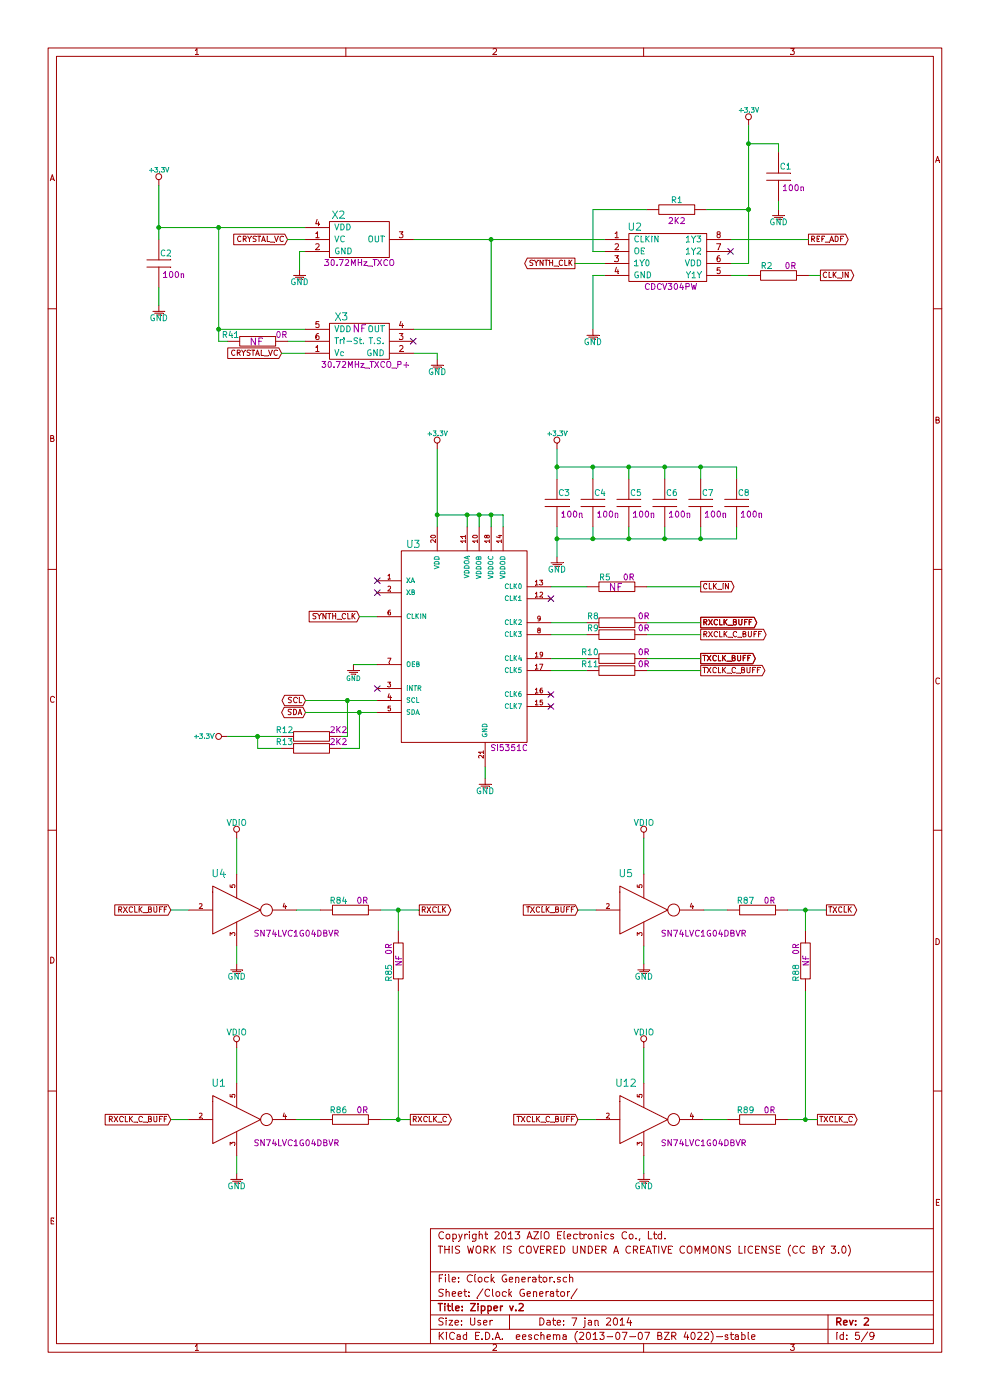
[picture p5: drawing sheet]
EESchema Schematic File Version 2
LIBS:Zipper-cache
LIBS:Zipper-cache
EELAYER 27 0
EELAYER END
$Descr User 8263 11692
encoding utf-8
Sheet 5 9
Title "Zipper v.2"
Date "7 jan 2014"
Rev "2"
Comp ""
Comment1 "THIS WORK IS COVERED UNDER A CREATIVE COMMONS LICENSE (CC BY 3.0)"
Comment2 "Copyright 2013 AZIO Electronics Co., Ltd."
Comment3 ""
Comment4 ""
$EndDescr
$Comp
L C C2
U 1 1
P 1325 2200
F 0 "C2" H 1335 2280 50  0000 L CNN
F 1 "100n_C_SM0603" H 1335 2110 50  0001 L CNN
F 2 "C_SM0603" H 1325 2200 60  0001 C CNN
F 3 "" H 1325 2200 60  0001 C CNN
F 4 "CAP, CER, 0.1UF, 50V, Y5V, 0603," H 7075 4150 60  0001 C CNN "Description"
F 5 "C1608Y5V1H104Z" H 7075 4150 60  0001 C CNN "Manufacturer Part Number"
F 6 "TDK Corporation" H 1325 2200 60  0001 C CNN "Manufacturer"
F 7 "DigiKey" H 1325 2200 60  0001 C CNN "Vendor"
F 8 "445-1324-2-ND" H 1325 2200 60  0001 C CNN "Vendor Part Number"
F 9 "100n" H 1450 2100 50  0000 C CNN "Component Value"
	1    1325 2200
	1    0    0    -1  
$EndComp
$Comp
L GND #039
U 1 1
P 4950 2800
F 0 "#039" H 5000 2850 60  0001 C CNN
F 1 "GND" H 4950 2740 50  0000 C CNN
F 2 "" H 4950 2800 60  0001 C CNN
F 3 "" H 4950 2800 60  0001 C CNN
	1    4950 2800
	1    0    0    -1  
$EndComp
NoConn ~ 6100 2100
Text GLabel 5850 4900 2    45   Output ~ 0
CLK_IN
Text GLabel 3500 7600 2    45   Output ~ 0
RXCLK
Text GLabel 6900 7600 2    45   Output ~ 0
TXCLK
$Comp
L GND #040
U 1 1
P 5375 8100
F 0 "#040" H 5425 8150 60  0001 C CNN
F 1 "GND" H 5375 8040 50  0000 C CNN
F 2 "" H 5375 8100 60  0001 C CNN
F 3 "" H 5375 8100 60  0001 C CNN
	1    5375 8100
	1    0    0    -1  
$EndComp
$Comp
L GND #041
U 1 1
P 1975 8100
F 0 "#041" H 2025 8150 60  0001 C CNN
F 1 "GND" H 1975 8040 50  0000 C CNN
F 2 "" H 1975 8100 60  0001 C CNN
F 3 "" H 1975 8100 60  0001 C CNN
	1    1975 8100
	1    0    0    -1  
$EndComp
$Comp
L GND #042
U 1 1
P 1325 2600
F 0 "#042" H 1375 2650 60  0001 C CNN
F 1 "GND" H 1325 2540 50  0000 C CNN
F 2 "" H 1325 2600 60  0001 C CNN
F 3 "" H 1325 2600 60  0001 C CNN
	1    1325 2600
	1    0    0    -1  
$EndComp
$Comp
L GND #043
U 1 1
P 2500 2300
F 0 "#043" H 2550 2350 60  0001 C CNN
F 1 "GND" H 2500 2240 50  0000 C CNN
F 2 "" H 2500 2300 60  0001 C CNN
F 3 "" H 2500 2300 60  0001 C CNN
	1    2500 2300
	1    0    0    -1  
$EndComp
$Comp
L GND #044
U 1 1
P 6500 1800
F 0 "#044" H 6550 1850 60  0001 C CNN
F 1 "GND" H 6500 1740 50  0000 C CNN
F 2 "" H 6500 1800 60  0001 C CNN
F 3 "" H 6500 1800 60  0001 C CNN
	1    6500 1800
	1    0    0    -1  
$EndComp
$Comp
L GND #045
U 1 1
P 4650 4700
F 0 "#045" H 4700 4750 60  0001 C CNN
F 1 "GND" H 4650 4640 50  0000 C CNN
F 2 "" H 4650 4700 60  0001 C CNN
F 3 "" H 4650 4700 60  0001 C CNN
	1    4650 4700
	1    0    0    -1  
$EndComp
$Comp
L GND #046
U 1 1
P 4050 6550
F 0 "#046" H 4100 6600 60  0001 C CNN
F 1 "GND" H 4050 6490 50  0000 C CNN
F 2 "" H 4050 6550 60  0001 C CNN
F 3 "" H 4050 6550 60  0001 C CNN
	1    4050 6550
	1    0    0    -1  
$EndComp
NoConn ~ 3150 5750
Text GLabel 2550 5850 0    45   BiDi ~ 0
SCL
Text GLabel 2550 5950 0    45   BiDi ~ 0
SDA
NoConn ~ 4600 5800
NoConn ~ 4600 5900
NoConn ~ 4600 5000
Text GLabel 5850 5500 2    45   Output ~ 0
TXCLK_BUFF
Text GLabel 5850 5200 2    45   Output ~ 0
RXCLK_BUFF
Text GLabel 5850 5500 2    45   Output ~ 0
TXCLK_BUFF
Text GLabel 5850 5200 2    45   Output ~ 0
RXCLK_BUFF
Text GLabel 1425 7600 0    45   Input ~ 0
RXCLK_BUFF
Text GLabel 4825 7600 0    45   Input ~ 0
TXCLK_BUFF
$Comp
L GND #PWR047
U 1 1
P 2950 5600
F 0 "#PWR047" H 2950 5700 40  0001 C CNN
F 1 "GND" H 2950 5530 40  0000 C CNN
F 2 "" H 2950 5600 60  0000 C CNN
F 3 "" H 2950 5600 60  0000 C CNN
	1    2950 5600
	1    0    0    -1  
$EndComp
NoConn ~ 3150 4850
NoConn ~ 3150 4950
Text GLabel 4800 2200 0    45   Output ~ 0
SYNTH_CLK
Text GLabel 6850 2300 2    45   Output ~ 0
CLK_IN
Text GLabel 3000 5150 0    45   Input ~ 0
SYNTH_CLK
Text GLabel 6750 2000 2    45   Output ~ 0
REF_ADF
Text GLabel 2400 2000 0    45   Input ~ 0
CRYSTAL_VC
$Comp
L +3.3V #PWR048
U 1 1
P 1325 1550
F 0 "#PWR048" H 1375 1525 20  0001 C CNN
F 1 "+3.3V" H 1325 1675 39  0000 C CNN
F 2 "~" H 1325 1550 60  0000 C CNN
F 3 "~" H 1325 1550 60  0000 C CNN
	1    1325 1550
	1    0    0    -1  
$EndComp
$Comp
L +3.3V #PWR049
U 1 1
P 6250 1050
F 0 "#PWR049" H 6300 1025 20  0001 C CNN
F 1 "+3.3V" H 6250 1175 39  0000 C CNN
F 2 "~" H 6250 1050 60  0000 C CNN
F 3 "~" H 6250 1050 60  0000 C CNN
	1    6250 1050
	1    0    0    -1  
$EndComp
$Comp
L +3.3V #PWR050
U 1 1
P 3650 3750
F 0 "#PWR050" H 3700 3725 20  0001 C CNN
F 1 "+3.3V" H 3650 3875 39  0000 C CNN
F 2 "~" H 3650 3750 60  0000 C CNN
F 3 "~" H 3650 3750 60  0000 C CNN
	1    3650 3750
	1    0    0    -1  
$EndComp
$Comp
L +3.3V #PWR051
U 1 1
P 4650 3750
F 0 "#PWR051" H 4700 3725 20  0001 C CNN
F 1 "+3.3V" H 4650 3875 39  0000 C CNN
F 2 "~" H 4650 3750 60  0000 C CNN
F 3 "~" H 4650 3750 60  0000 C CNN
	1    4650 3750
	1    0    0    -1  
$EndComp
$Comp
L +3.3V #PWR052
U 1 1
P 1900 6150
F 0 "#PWR052" H 1950 6125 20  0001 C CNN
F 1 "+3.3V" V 1900 6350 39  0000 C CNN
F 2 "~" H 1900 6150 60  0000 C CNN
F 3 "~" H 1900 6150 60  0000 C CNN
	1    1900 6150
	0    -1   -1   0   
$EndComp
Text GLabel 2350 2950 0    45   Input ~ 0
CRYSTAL_VC
$Comp
L GND #053
U 1 1
P 3650 3050
F 0 "#053" H 3700 3100 60  0001 C CNN
F 1 "GND" H 3650 2990 50  0000 C CNN
F 2 "" H 3650 3050 60  0001 C CNN
F 3 "" H 3650 3050 60  0001 C CNN
	1    3650 3050
	1    0    0    -1  
$EndComp
NoConn ~ 3450 2850
Text GLabel 3425 9350 2    45   Output ~ 0
RXCLK_C
Text GLabel 6825 9350 2    45   Output ~ 0
TXCLK_C
$Comp
L GND #054
U 1 1
P 5375 9850
F 0 "#054" H 5425 9900 60  0001 C CNN
F 1 "GND" H 5375 9790 50  0000 C CNN
F 2 "" H 5375 9850 60  0001 C CNN
F 3 "" H 5375 9850 60  0001 C CNN
	1    5375 9850
	1    0    0    -1  
$EndComp
$Comp
L GND #055
U 1 1
P 1975 9850
F 0 "#055" H 2025 9900 60  0001 C CNN
F 1 "GND" H 1975 9790 50  0000 C CNN
F 2 "" H 1975 9850 60  0001 C CNN
F 3 "" H 1975 9850 60  0001 C CNN
	1    1975 9850
	1    0    0    -1  
$EndComp
Text GLabel 1425 9350 0    45   Input ~ 0
RXCLK_C_BUFF
Text GLabel 4825 9350 0    45   Input ~ 0
TXCLK_C_BUFF
Text GLabel 5850 5300 2    45   Output ~ 0
RXCLK_C_BUFF
Text GLabel 5850 5600 2    45   Output ~ 0
TXCLK_C_BUFF
Wire Wire Line
	5375 8050 5375 7900
Wire Wire Line
	1325 2400 1325 2550
Wire Wire Line
	4950 2750 4950 2300
Wire Wire Line
	1325 1900 2550 1900
Wire Wire Line
	1325 1550 1325 2000
Wire Wire Line
	4950 2300 5050 2300
Connection ~ 6250 1750
Connection ~ 4000 4300
Wire Wire Line
	4000 4300 4000 4400
Connection ~ 3650 4300
Wire Wire Line
	3650 3750 3650 4400
Wire Wire Line
	2350 6250 2150 6250
Connection ~ 2900 5850
Wire Wire Line
	2900 5850 2900 6150
Wire Wire Line
	4600 4900 4900 4900
Wire Wire Line
	4050 6500 4050 6400
Wire Wire Line
	3000 6250 3000 5950
Connection ~ 3000 5950
Wire Wire Line
	2150 6250 2150 6150
Connection ~ 2150 6150
Wire Wire Line
	1900 6150 2350 6150
Connection ~ 4650 4500
Wire Wire Line
	4650 3900 6150 3900
Connection ~ 5250 3900
Connection ~ 5850 3900
Connection ~ 5550 4500
Connection ~ 4950 4500
Wire Wire Line
	4650 4500 6150 4500
Connection ~ 5250 4500
Connection ~ 5850 4500
Connection ~ 5550 3900
Connection ~ 4950 3900
Connection ~ 4650 3900
Wire Wire Line
	4200 4300 4200 4400
Connection ~ 3900 4300
Wire Wire Line
	4100 4300 4100 4400
Connection ~ 4100 4300
Wire Wire Line
	6250 2200 6100 2200
Wire Wire Line
	5400 1750 4950 1750
Wire Wire Line
	4950 1750 4950 2100
Wire Wire Line
	4950 2100 5050 2100
Wire Wire Line
	6100 2300 6250 2300
Wire Wire Line
	2550 2100 2500 2100
Wire Wire Line
	1975 7300 1975 7000
Wire Wire Line
	5375 7300 5375 7000
Wire Wire Line
	1975 8050 1975 7900
Wire Wire Line
	3900 4400 3900 4300
Wire Wire Line
	2550 5850 3150 5850
Wire Wire Line
	2550 5950 3150 5950
Wire Wire Line
	5400 4900 5850 4900
Wire Wire Line
	5400 5500 5850 5500
Wire Wire Line
	5400 5200 5850 5200
Wire Wire Line
	4600 5500 4900 5500
Wire Wire Line
	4600 5600 4900 5600
Wire Wire Line
	4900 5300 4600 5300
Wire Wire Line
	4600 5200 4900 5200
Wire Wire Line
	5400 5600 5850 5600
Wire Wire Line
	5400 5300 5850 5300
Wire Wire Line
	1425 7600 1575 7600
Wire Wire Line
	4975 7600 4825 7600
Wire Wire Line
	3150 5550 2950 5550
Wire Wire Line
	4650 4400 4650 4650
Wire Wire Line
	4650 3750 4650 4000
Wire Wire Line
	4950 3900 4950 4000
Wire Wire Line
	5250 3900 5250 4000
Wire Wire Line
	5550 3900 5550 4000
Wire Wire Line
	5850 3900 5850 4000
Wire Wire Line
	6150 3900 6150 4000
Wire Wire Line
	6150 4500 6150 4400
Wire Wire Line
	5850 4400 5850 4500
Wire Wire Line
	5550 4400 5550 4500
Wire Wire Line
	5250 4400 5250 4500
Wire Wire Line
	4950 4400 4950 4500
Wire Wire Line
	5050 2200 4800 2200
Wire Wire Line
	3000 5150 3150 5150
Wire Wire Line
	6750 2300 6850 2300
Wire Wire Line
	6100 2000 6750 2000
Wire Wire Line
	6250 1050 6250 2200
Wire Wire Line
	6500 1200 6250 1200
Connection ~ 6250 1200
Connection ~ 1325 1900
Wire Wire Line
	2550 2000 2400 2000
Wire Wire Line
	6500 1200 6500 1275
Wire Wire Line
	6500 1675 6500 1750
Wire Wire Line
	2500 2100 2500 2250
Wire Wire Line
	3450 2950 3650 2950
Wire Wire Line
	3650 2950 3650 3000
Wire Wire Line
	3450 2750 4100 2750
Wire Wire Line
	4100 2750 4100 2000
Connection ~ 4100 2000
Wire Wire Line
	3450 2000 5050 2000
Wire Wire Line
	2550 2950 2350 2950
Wire Wire Line
	1825 2750 2550 2750
Connection ~ 1825 1900
Connection ~ 1825 2750
Wire Wire Line
	1825 1900 1825 2850
Wire Wire Line
	2400 2850 2550 2850
Wire Wire Line
	3650 4300 4200 4300
Wire Wire Line
	5375 9800 5375 9650
Wire Wire Line
	1975 9050 1975 8750
Wire Wire Line
	5375 9050 5375 8750
Wire Wire Line
	1975 9800 1975 9650
Wire Wire Line
	1425 9350 1575 9350
Wire Wire Line
	4975 9350 4825 9350
$Comp
L C C1
U 1 1
P 6500 1475
F 0 "C1" H 6510 1555 50  0000 L CNN
F 1 "100n_C_SM0603" H 6510 1385 50  0001 L CNN
F 2 "C_SM0603" H 6500 1475 60  0001 C CNN
F 3 "" H 6500 1475 60  0001 C CNN
F 4 "CAP, CER, 0.1UF, 50V, Y5V, 0603," H 12250 3425 60  0001 C CNN "Description"
F 5 "C1608Y5V1H104Z" H 12250 3425 60  0001 C CNN "Manufacturer Part Number"
F 6 "TDK Corporation" H 6500 1475 60  0001 C CNN "Manufacturer"
F 7 "DigiKey" H 6500 1475 60  0001 C CNN "Vendor"
F 8 "445-1324-2-ND" H 6500 1475 60  0001 C CNN "Vendor Part Number"
F 9 "100n" H 6625 1375 50  0000 C CNN "Component Value"
	1    6500 1475
	1    0    0    -1  
$EndComp
$Comp
L C C3
U 1 1
P 4650 4200
F 0 "C3" H 4660 4280 50  0000 L CNN
F 1 "100n_C_SM0603" H 4660 4110 50  0001 L CNN
F 2 "C_SM0603" H 4650 4200 60  0001 C CNN
F 3 "" H 4650 4200 60  0001 C CNN
F 4 "CAP, CER, 0.1UF, 50V, Y5V, 0603," H 10400 6150 60  0001 C CNN "Description"
F 5 "C1608Y5V1H104Z" H 10400 6150 60  0001 C CNN "Manufacturer Part Number"
F 6 "TDK Corporation" H 4650 4200 60  0001 C CNN "Manufacturer"
F 7 "DigiKey" H 4650 4200 60  0001 C CNN "Vendor"
F 8 "445-1324-2-ND" H 4650 4200 60  0001 C CNN "Vendor Part Number"
F 9 "100n" H 4775 4100 50  0000 C CNN "Component Value"
	1    4650 4200
	1    0    0    -1  
$EndComp
$Comp
L C C6
U 1 1
P 5550 4200
F 0 "C6" H 5560 4280 50  0000 L CNN
F 1 "100n_C_SM0603" H 5560 4110 50  0001 L CNN
F 2 "C_SM0603" H 5550 4200 60  0001 C CNN
F 3 "" H 5550 4200 60  0001 C CNN
F 4 "CAP, CER, 0.1UF, 50V, Y5V, 0603," H 11300 6150 60  0001 C CNN "Description"
F 5 "C1608Y5V1H104Z" H 11300 6150 60  0001 C CNN "Manufacturer Part Number"
F 6 "TDK Corporation" H 5550 4200 60  0001 C CNN "Manufacturer"
F 7 "DigiKey" H 5550 4200 60  0001 C CNN "Vendor"
F 8 "445-1324-2-ND" H 5550 4200 60  0001 C CNN "Vendor Part Number"
F 9 "100n" H 5675 4100 50  0000 C CNN "Component Value"
	1    5550 4200
	1    0    0    -1  
$EndComp
$Comp
L C C7
U 1 1
P 5850 4200
F 0 "C7" H 5860 4280 50  0000 L CNN
F 1 "100n_C_SM0603" H 5860 4110 50  0001 L CNN
F 2 "C_SM0603" H 5850 4200 60  0001 C CNN
F 3 "" H 5850 4200 60  0001 C CNN
F 4 "CAP, CER, 0.1UF, 50V, Y5V, 0603," H 11600 6150 60  0001 C CNN "Description"
F 5 "C1608Y5V1H104Z" H 11600 6150 60  0001 C CNN "Manufacturer Part Number"
F 6 "TDK Corporation" H 5850 4200 60  0001 C CNN "Manufacturer"
F 7 "DigiKey" H 5850 4200 60  0001 C CNN "Vendor"
F 8 "445-1324-2-ND" H 5850 4200 60  0001 C CNN "Vendor Part Number"
F 9 "100n" H 5975 4100 50  0000 C CNN "Component Value"
	1    5850 4200
	1    0    0    -1  
$EndComp
$Comp
L C C8
U 1 1
P 6150 4200
F 0 "C8" H 6160 4280 50  0000 L CNN
F 1 "100n_C_SM0603" H 6160 4110 50  0001 L CNN
F 2 "C_SM0603" H 6150 4200 60  0001 C CNN
F 3 "" H 6150 4200 60  0001 C CNN
F 4 "CAP, CER, 0.1UF, 50V, Y5V, 0603," H 11900 6150 60  0001 C CNN "Description"
F 5 "C1608Y5V1H104Z" H 11900 6150 60  0001 C CNN "Manufacturer Part Number"
F 6 "TDK Corporation" H 6150 4200 60  0001 C CNN "Manufacturer"
F 7 "DigiKey" H 6150 4200 60  0001 C CNN "Vendor"
F 8 "445-1324-2-ND" H 6150 4200 60  0001 C CNN "Vendor Part Number"
F 9 "100n" H 6275 4100 50  0000 C CNN "Component Value"
	1    6150 4200
	1    0    0    -1  
$EndComp
$Comp
L C C4
U 1 1
P 4950 4200
F 0 "C4" H 4960 4280 50  0000 L CNN
F 1 "100n_C_SM0603" H 4960 4110 50  0001 L CNN
F 2 "C_SM0603" H 4950 4200 60  0001 C CNN
F 3 "" H 4950 4200 60  0001 C CNN
F 4 "CAP, CER, 0.1UF, 50V, Y5V, 0603," H 10700 6150 60  0001 C CNN "Description"
F 5 "C1608Y5V1H104Z" H 10700 6150 60  0001 C CNN "Manufacturer Part Number"
F 6 "TDK Corporation" H 4950 4200 60  0001 C CNN "Manufacturer"
F 7 "DigiKey" H 4950 4200 60  0001 C CNN "Vendor"
F 8 "445-1324-2-ND" H 4950 4200 60  0001 C CNN "Vendor Part Number"
F 9 "100n" H 5075 4100 50  0000 C CNN "Component Value"
	1    4950 4200
	1    0    0    -1  
$EndComp
$Comp
L C C5
U 1 1
P 5250 4200
F 0 "C5" H 5260 4280 50  0000 L CNN
F 1 "100n_C_SM0603" H 5260 4110 50  0001 L CNN
F 2 "C_SM0603" H 5250 4200 60  0001 C CNN
F 3 "" H 5250 4200 60  0001 C CNN
F 4 "CAP, CER, 0.1UF, 50V, Y5V, 0603," H 11000 6150 60  0001 C CNN "Description"
F 5 "C1608Y5V1H104Z" H 11000 6150 60  0001 C CNN "Manufacturer Part Number"
F 6 "TDK Corporation" H 5250 4200 60  0001 C CNN "Manufacturer"
F 7 "DigiKey" H 5250 4200 60  0001 C CNN "Vendor"
F 8 "445-1324-2-ND" H 5250 4200 60  0001 C CNN "Vendor Part Number"
F 9 "100n" H 5375 4100 50  0000 C CNN "Component Value"
	1    5250 4200
	1    0    0    -1  
$EndComp
$Comp
L SI5351C U3
U 1 1
P 3900 5350
F 0 "U3" H 3450 6150 60  0000 C CNN
F 1 "SI5351C" H 4250 4350 60  0001 C CNN
F 2 "QFN20" H 3900 5350 60  0001 C CNN
F 3 "" H 3900 5350 60  0000 C CNN
F 4 "IC, CLK GENERATOR, 160MHZ, 20QFN," H 4450 6250 60  0001 C CNN "Description"
F 5 "SI5351C-B-GM" H 4550 6350 60  0001 C CNN "Manufacturer Part Number"
F 6 "Silicon Laboratories Inc" H 4650 6450 60  0001 C CNN "Manufacturer"
F 7 "Digi-Key" H 4750 6550 60  0001 C CNN "Vendor"
F 8 "336-2402-5-ND" H 4850 6650 60  0001 C CNN "Vendor Part Number"
F 9 "SI5351C" H 4250 4450 50  0000 C CNN "Component Value"
	1    3900 5350
	1    0    0    -1  
$EndComp
$Comp
L RACON_TXCO X2
U 1 1
P 3000 2000
F 0 "X2" H 2825 2200 60  0000 C CNN
F 1 "RACON_TXCO" H 3700 2950 60  0001 C CNN
F 2 "SMD_TXCO" H 3000 2000 60  0001 C CNN
F 3 "" H 3000 2000 60  0000 C CNN
F 4 "30.72 MHz, TCVCXO, for Femtocells," H 3250 2300 60  0001 C CNN "Description"
F 5 "E5280LF" H 3350 2400 60  0001 C CNN "Manufacturer Part Number"
F 6 "Rakon" H 3450 2500 60  0001 C CNN "Manufacturer"
F 7 "Rakon" H 3550 2600 60  0001 C CNN "Vendor"
F 8 "E5280LF" H 3650 2700 60  0001 C CNN "Vendor Part Number"
F 9 "30.72MHz_TXCO" H 3000 1800 50  0000 C CNN "Component Value"
	1    3000 2000
	1    0    0    -1  
$EndComp
$Comp
L RACON_TXCO_PLUTO+ X3
U 1 1
P 3000 2850
F 0 "X3" H 2850 3050 60  0000 C CNN
F 1 "RACON_TXCO_PLUTO+" H 3000 2500 60  0001 C CNN
F 2 "SMD_TXCO_Pluto+" H 3000 2850 60  0001 C CNN
F 3 "" H 3000 2850 60  0000 C CNN
F 4 "30.72MHz, RPT7050A, Pluto+," H 3250 3150 60  0001 C CNN "Description"
F 5 "E6245LF" H 3350 3250 60  0001 C CNN "Manufacturer Part Number"
F 6 "Rakon" H 3450 3350 60  0001 C CNN "Manufacturer"
F 7 "Rakon" H 3550 3450 60  0001 C CNN "Vendor"
F 8 "E6245LF" H 3650 3550 60  0001 C CNN "Vendor Part Number"
F 9 "30.72MHz_TXCO_P+" H 3050 2650 50  0000 C CNN "Component Value"
F 10 "NF" H 3000 2950 60  0000 C CNN "Placement"
F 11 "NOFIT" H 3600 3850 60  0001 C CNN "Assemble"
	1    3000 2850
	1    0    0    -1  
$EndComp
$Comp
L SN74LVC1G04DBVR U4
U 1 1
P 1975 7600
F 0 "U4" H 1825 7900 60  0000 C CNN
F 1 "SN74LVC1G04DBVR" H 1925 7000 60  0001 C CNN
F 2 "SOT23-5" H 1975 7600 60  0001 C CNN
F 3 "" H 1975 7600 60  0000 C CNN
F 4 "IC, SINGLE INVERTER-GATE, SOT-23-5," H 1925 8000 60  0001 C CNN "Description"
F 5 "SN74LVC1G04DBVR" H 2025 8100 60  0001 C CNN "Manufacturer Part Number"
F 6 "Texas Instruments" H 2125 8200 60  0001 C CNN "Manufacturer"
F 7 "Digi-Key" H 2225 8300 60  0001 C CNN "Vendor"
F 8 "296-11599-1-ND" H 2325 8400 60  0001 C CNN "Vendor Part Number"
F 9 "SN74LVC1G04DBVR" H 2475 7400 50  0000 C CNN "Component Value"
	1    1975 7600
	1    0    0    -1  
$EndComp
$Comp
L SN74LVC1G04DBVR U5
U 1 1
P 5375 7600
F 0 "U5" H 5225 7900 60  0000 C CNN
F 1 "SN74LVC1G04DBVR" H 5325 7000 60  0001 C CNN
F 2 "SOT23-5" H 5375 7600 60  0001 C CNN
F 3 "" H 5375 7600 60  0000 C CNN
F 4 "IC, SINGLE INVERTER-GATE, SOT-23-5," H 5325 8000 60  0001 C CNN "Description"
F 5 "SN74LVC1G04DBVR" H 5425 8100 60  0001 C CNN "Manufacturer Part Number"
F 6 "Texas Instruments" H 5525 8200 60  0001 C CNN "Manufacturer"
F 7 "Digi-Key" H 5625 8300 60  0001 C CNN "Vendor"
F 8 "296-11599-1-ND" H 5725 8400 60  0001 C CNN "Vendor Part Number"
F 9 "SN74LVC1G04DBVR" H 5875 7400 50  0000 C CNN "Component Value"
	1    5375 7600
	1    0    0    -1  
$EndComp
$Comp
L SN74LVC1G04DBVR U12
U 1 1
P 5375 9350
F 0 "U12" H 5225 9650 60  0000 C CNN
F 1 "SN74LVC1G04DBVR" H 5325 8750 60  0001 C CNN
F 2 "SOT23-5" H 5375 9350 60  0001 C CNN
F 3 "" H 5375 9350 60  0000 C CNN
F 4 "IC, SINGLE INVERTER-GATE, SOT-23-5," H 5325 9750 60  0001 C CNN "Description"
F 5 "SN74LVC1G04DBVR" H 5425 9850 60  0001 C CNN "Manufacturer Part Number"
F 6 "Texas Instruments" H 5525 9950 60  0001 C CNN "Manufacturer"
F 7 "Digi-Key" H 5625 10050 60  0001 C CNN "Vendor"
F 8 "296-11599-1-ND" H 5725 10150 60  0001 C CNN "Vendor Part Number"
F 9 "SN74LVC1G04DBVR" H 5875 9150 50  0000 C CNN "Component Value"
	1    5375 9350
	1    0    0    -1  
$EndComp
$Comp
L SN74LVC1G04DBVR U1
U 1 1
P 1975 9350
F 0 "U1" H 1825 9650 60  0000 C CNN
F 1 "SN74LVC1G04DBVR" H 1925 8750 60  0001 C CNN
F 2 "SOT23-5" H 1975 9350 60  0001 C CNN
F 3 "" H 1975 9350 60  0000 C CNN
F 4 "IC, SINGLE INVERTER-GATE, SOT-23-5," H 1925 9750 60  0001 C CNN "Description"
F 5 "SN74LVC1G04DBVR" H 2025 9850 60  0001 C CNN "Manufacturer Part Number"
F 6 "Texas Instruments" H 2125 9950 60  0001 C CNN "Manufacturer"
F 7 "Digi-Key" H 2225 10050 60  0001 C CNN "Vendor"
F 8 "296-11599-1-ND" H 2325 10150 60  0001 C CNN "Vendor Part Number"
F 9 "SN74LVC1G04DBVR" H 2475 9150 50  0000 C CNN "Component Value"
	1    1975 9350
	1    0    0    -1  
$EndComp
$Comp
L CDCV304PW U2
U 1 1
P 5450 2200
F 0 "U2" H 5300 2500 60  0000 C CNN
F 1 "CDCV304PW" H 5550 1900 60  0001 C CNN
F 2 "TSSOP-8" H 5450 2200 60  0001 C CNN
F 3 "" H 5450 2200 60  0000 C CNN
F 4 "IC CLK, BUFFER, 1:4, 200MHZ, 8TSSOP," H 5900 2600 60  0001 C CNN "Description"
F 5 "CDCV304PW" H 6000 2700 60  0001 C CNN "Manufacturer Part Number"
F 6 "Texas Instruments" H 6100 2800 60  0001 C CNN "Manufacturer"
F 7 "Digi-Key" H 6200 2900 60  0001 C CNN "Vendor"
F 8 "296-9436-1-ND" H 6300 3000 60  0001 C CNN "Vendor Part Number"
F 9 "CDCV304PW" H 5600 2000 50  0000 C CNN "Component Value"
	1    5450 2200
	1    0    0    -1  
$EndComp
$Comp
L 0R_0603 R2
U 1 1
P 6500 2300
F 0 "R2" V 6425 2200 50  0000 C CNN
F 1 "0R_0603" V 6325 2275 50  0001 C CNN
F 2 "SM0603" V 6225 2275 60  0001 C CNN
F 3 "" H 6500 2300 60  0000 C CNN
F 4 "RES, 0.0 OHM, 1/10W, JUMP, 0603, SMD," V 7080 2800 60  0001 C CNN "Description"
F 5 "RC0603JR-070RL" V 6980 2700 60  0001 C CNN "Manufacturer Part Number"
F 6 "Yageo" V 6880 2600 60  0001 C CNN "Manufacturer"
F 7 "DigiKey" V 6680 2400 60  0001 C CNN "Vendor"
F 8 "311-0.0GRCT-ND" V 6780 2500 60  0001 C CNN "Vendor Part Number"
F 9 "0R" V 6425 2400 50  0000 C CNN "Component Value"
	1    6500 2300
	0    1    1    0   
$EndComp
$Comp
L 0R_0603 R8
U 1 1
P 5150 5200
F 0 "R8" V 5100 5000 50  0000 C CNN
F 1 "0R_0603" V 4975 5175 50  0001 C CNN
F 2 "SM0603" V 4875 5175 60  0001 C CNN
F 3 "" H 5150 5200 60  0000 C CNN
F 4 "RES, 0.0 OHM, 1/10W, JUMP, 0603, SMD," V 5730 5700 60  0001 C CNN "Description"
F 5 "RC0603JR-070RL" V 5630 5600 60  0001 C CNN "Manufacturer Part Number"
F 6 "Yageo" V 5530 5500 60  0001 C CNN "Manufacturer"
F 7 "DigiKey" V 5330 5300 60  0001 C CNN "Vendor"
F 8 "311-0.0GRCT-ND" V 5430 5400 60  0001 C CNN "Vendor Part Number"
F 9 "0R" V 5100 5425 50  0000 C CNN "Component Value"
	1    5150 5200
	0    1    1    0   
$EndComp
$Comp
L 0R_0603 R10
U 1 1
P 5150 5500
F 0 "R10" V 5100 5275 50  0000 C CNN
F 1 "0R_0603" V 4975 5475 50  0001 C CNN
F 2 "SM0603" V 4875 5475 60  0001 C CNN
F 3 "" H 5150 5500 60  0000 C CNN
F 4 "RES, 0.0 OHM, 1/10W, JUMP, 0603, SMD," V 5730 6000 60  0001 C CNN "Description"
F 5 "RC0603JR-070RL" V 5630 5900 60  0001 C CNN "Manufacturer Part Number"
F 6 "Yageo" V 5530 5800 60  0001 C CNN "Manufacturer"
F 7 "DigiKey" V 5330 5600 60  0001 C CNN "Vendor"
F 8 "311-0.0GRCT-ND" V 5430 5700 60  0001 C CNN "Vendor Part Number"
F 9 "0R" V 5100 5725 50  0000 C CNN "Component Value"
	1    5150 5500
	0    1    1    0   
$EndComp
$Comp
L 0R_0603_NF R5
U 1 1
P 5150 4900
F 0 "R5" V 5075 4800 50  0000 C CNN
F 1 "0R_0603_NF" V 4975 4875 50  0001 C CNN
F 2 "SM0603" V 4875 4875 60  0001 C CNN
F 3 "" H 5150 4900 60  0000 C CNN
F 4 "RES, 0.0 OHM, 1/10W, JUMP, 0603, SMD," V 5730 5400 60  0001 C CNN "Description"
F 5 "RC0603JR-070RL" V 5630 5300 60  0001 C CNN "Manufacturer Part Number"
F 6 "Yageo" V 5530 5200 60  0001 C CNN "Manufacturer"
F 7 "DigiKey" V 5330 5000 60  0001 C CNN "Vendor"
F 8 "311-0.0GRCT-ND" V 5430 5100 60  0001 C CNN "Vendor Part Number"
F 9 "0R" V 5075 5000 50  0000 C CNN "Component Value"
F 10 "NF" V 5160 4890 60  0000 C CNN "Placement"
F 11 "NOFIT" V 5875 5600 60  0001 C CNN "Assemble"
	1    5150 4900
	0    1    1    0   
$EndComp
$Comp
L 0R_0603 R9
U 1 1
P 5150 5300
F 0 "R9" V 5100 5100 50  0000 C CNN
F 1 "0R_0603" V 4975 5275 50  0001 C CNN
F 2 "SM0603" V 4875 5275 60  0001 C CNN
F 3 "" H 5150 5300 60  0000 C CNN
F 4 "RES, 0.0 OHM, 1/10W, JUMP, 0603, SMD," V 5730 5800 60  0001 C CNN "Description"
F 5 "RC0603JR-070RL" V 5630 5700 60  0001 C CNN "Manufacturer Part Number"
F 6 "Yageo" V 5530 5600 60  0001 C CNN "Manufacturer"
F 7 "DigiKey" V 5330 5400 60  0001 C CNN "Vendor"
F 8 "311-0.0GRCT-ND" V 5430 5500 60  0001 C CNN "Vendor Part Number"
F 9 "0R" V 5100 5525 50  0000 C CNN "Component Value"
	1    5150 5300
	0    1    1    0   
$EndComp
$Comp
L 0R_0603 R11
U 1 1
P 5150 5600
F 0 "R11" V 5100 5375 50  0000 C CNN
F 1 "0R_0603" V 4975 5575 50  0001 C CNN
F 2 "SM0603" V 4875 5575 60  0001 C CNN
F 3 "" H 5150 5600 60  0000 C CNN
F 4 "RES, 0.0 OHM, 1/10W, JUMP, 0603, SMD," V 5730 6100 60  0001 C CNN "Description"
F 5 "RC0603JR-070RL" V 5630 6000 60  0001 C CNN "Manufacturer Part Number"
F 6 "Yageo" V 5530 5900 60  0001 C CNN "Manufacturer"
F 7 "DigiKey" V 5330 5700 60  0001 C CNN "Vendor"
F 8 "311-0.0GRCT-ND" V 5430 5800 60  0001 C CNN "Vendor Part Number"
F 9 "0R" V 5100 5825 50  0000 C CNN "Component Value"
	1    5150 5600
	0    1    1    0   
$EndComp
$Comp
L 0R_0805_NF R41
U 1 1
P 2150 2850
F 0 "R41" V 2100 2625 50  0000 C CNN
F 1 "0R_0805_NF" V 1975 2825 50  0001 C CNN
F 2 "R_SM0805" V 1875 2825 60  0001 C CNN
F 3 "" H 2150 2850 60  0000 C CNN
F 4 "RES, 0.0 OHM, 1/8W, JUMP, 0805, SMD," V 2730 3350 60  0001 C CNN "Description"
F 5 "RC0805JR-070RL" V 2630 3250 60  0001 C CNN "Manufacturer Part Number"
F 6 "Yageo" V 2530 3150 60  0001 C CNN "Manufacturer"
F 7 "DigiKey" V 2330 2950 60  0001 C CNN "Vendor"
F 8 "311-0.0ARCT-ND" V 2430 3050 60  0001 C CNN "Vendor Part Number"
F 9 "0R" V 2100 3050 50  0000 C CNN "Component Value"
F 10 "NF" V 2160 2840 60  0000 C CNN "Placement"
F 11 "NOFIT" V 2875 3550 60  0001 C CNN "Assemble"
	1    2150 2850
	0    1    1    0   
$EndComp
Wire Wire Line
	1825 2850 1900 2850
$Comp
L 2K2_0603 R1
U 1 1
P 5650 1750
F 0 "R1" V 5575 1750 50  0000 C CNN
F 1 "2K2_0603" V 5475 1725 50  0001 C CNN
F 2 "SM0603" V 5375 1725 60  0001 C CNN
F 3 "" H 5650 1750 60  0000 C CNN
F 4 "RES, 2.2K OHM, 1/10W, 5%, 0603, SMD," V 6230 2250 60  0001 C CNN "Description"
F 5 "RC0603JR-072K2L" V 6130 2150 60  0001 C CNN "Manufacturer Part Number"
F 6 "Yageo" V 6030 2050 60  0001 C CNN "Manufacturer"
F 7 "DigiKey" V 5830 1850 60  0001 C CNN "Vendor"
F 8 "311-2.2KGRCT-ND" V 5930 1950 60  0001 C CNN "Vendor Part Number"
F 9 "2K2" V 5750 1750 50  0000 C CNN "Component Value"
	1    5650 1750
	0    1    1    0   
$EndComp
Wire Wire Line
	6250 1750 5900 1750
$Comp
L 2K2_0603 R12
U 1 1
P 2600 6150
F 0 "R12" V 2550 5925 50  0000 C CNN
F 1 "2K2_0603" V 2425 6125 50  0001 C CNN
F 2 "SM0603" V 2325 6125 60  0001 C CNN
F 3 "" H 2600 6150 60  0000 C CNN
F 4 "RES, 2.2K OHM, 1/10W, 5%, 0603, SMD," V 3180 6650 60  0001 C CNN "Description"
F 5 "RC0603JR-072K2L" V 3080 6550 60  0001 C CNN "Manufacturer Part Number"
F 6 "Yageo" V 2980 6450 60  0001 C CNN "Manufacturer"
F 7 "DigiKey" V 2780 6250 60  0001 C CNN "Vendor"
F 8 "311-2.2KGRCT-ND" V 2880 6350 60  0001 C CNN "Vendor Part Number"
F 9 "2K2" V 2550 6375 50  0000 C CNN "Component Value"
	1    2600 6150
	0    1    1    0   
$EndComp
$Comp
L 2K2_0603 R13
U 1 1
P 2600 6250
F 0 "R13" V 2550 6025 50  0000 C CNN
F 1 "2K2_0603" V 2425 6225 50  0001 C CNN
F 2 "SM0603" V 2325 6225 60  0001 C CNN
F 3 "" H 2600 6250 60  0000 C CNN
F 4 "RES, 2.2K OHM, 1/10W, 5%, 0603, SMD," V 3180 6750 60  0001 C CNN "Description"
F 5 "RC0603JR-072K2L" V 3080 6650 60  0001 C CNN "Manufacturer Part Number"
F 6 "Yageo" V 2980 6550 60  0001 C CNN "Manufacturer"
F 7 "DigiKey" V 2780 6350 60  0001 C CNN "Vendor"
F 8 "311-2.2KGRCT-ND" V 2880 6450 60  0001 C CNN "Vendor Part Number"
F 9 "2K2" V 2550 6475 50  0000 C CNN "Component Value"
	1    2600 6250
	0    1    1    0   
$EndComp
Wire Wire Line
	2900 6150 2850 6150
Wire Wire Line
	2850 6250 3000 6250
$Comp
L VDIO #PWR056
U 1 1
P 1975 7000
F 0 "#PWR056" H 2025 6975 20  0001 C CNN
F 1 "VDIO" H 1975 7125 50  0000 C CNN
F 2 "~" H 1975 7000 60  0000 C CNN
F 3 "~" H 1975 7000 60  0000 C CNN
	1    1975 7000
	1    0    0    -1  
$EndComp
$Comp
L VDIO #PWR057
U 1 1
P 5375 7000
F 0 "#PWR057" H 5425 6975 20  0001 C CNN
F 1 "VDIO" H 5375 7125 50  0000 C CNN
F 2 "~" H 5375 7000 60  0000 C CNN
F 3 "~" H 5375 7000 60  0000 C CNN
	1    5375 7000
	1    0    0    -1  
$EndComp
$Comp
L VDIO #PWR058
U 1 1
P 5375 8750
F 0 "#PWR058" H 5425 8725 20  0001 C CNN
F 1 "VDIO" H 5375 8875 50  0000 C CNN
F 2 "~" H 5375 8750 60  0000 C CNN
F 3 "~" H 5375 8750 60  0000 C CNN
	1    5375 8750
	1    0    0    -1  
$EndComp
$Comp
L VDIO #PWR059
U 1 1
P 1975 8750
F 0 "#PWR059" H 2025 8725 20  0001 C CNN
F 1 "VDIO" H 1975 8875 50  0000 C CNN
F 2 "~" H 1975 8750 60  0000 C CNN
F 3 "~" H 1975 8750 60  0000 C CNN
	1    1975 8750
	1    0    0    -1  
$EndComp
Wire Wire Line
	6900 7600 6575 7600
Wire Wire Line
	6075 7600 5875 7600
Wire Wire Line
	6725 7775 6725 7600
Connection ~ 6725 7600
Wire Wire Line
	6725 8275 6725 9350
Wire Wire Line
	6575 9350 6825 9350
Connection ~ 6725 9350
Wire Wire Line
	6075 9350 5875 9350
Wire Wire Line
	3500 7600 3175 7600
Wire Wire Line
	2675 7600 2475 7600
Wire Wire Line
	3325 7775 3325 7600
Connection ~ 3325 7600
Wire Wire Line
	3325 8275 3325 9350
Wire Wire Line
	3175 9350 3425 9350
Connection ~ 3325 9350
Wire Wire Line
	2675 9350 2475 9350
$Comp
L 0R_0402_NF R85
U 1 1
P 3325 8025
F 0 "R85" V 3250 7925 50  0000 C CNN
F 1 "0R_0402_NF" V 3150 8000 50  0001 C CNN
F 2 "R_SM0402" V 3075 7975 60  0001 C CNN
F 3 "" H 3325 8025 60  0000 C CNN
F 4 "RES, 0.0 OHM,1/16W, JUMP, 0402 SMD," V 3905 8525 60  0001 C CNN "Description"
F 5 "RC0402JR-070RL" V 3805 8425 60  0001 C CNN "Manufacturer Part Number"
F 6 "Yageo" V 3705 8325 60  0001 C CNN "Manufacturer"
F 7 "Digi-Key" V 3505 8125 60  0001 C CNN "Vendor"
F 8 "311-0.0JRCT-ND" V 3605 8225 60  0001 C CNN "Vendor Part Number"
F 9 "0R" V 3250 8125 50  0000 C CNN "Component Value"
F 10 "NF" V 3335 8025 50  0000 C CNN "Placement"
F 11 "NOFIT" V 4050 8725 60  0001 C CNN "Assemble"
	1    3325 8025
	1    0    0    -1  
$EndComp
$Comp
L 0R_0402_NF R88
U 1 1
P 6725 8025
F 0 "R88" V 6650 7925 50  0000 C CNN
F 1 "0R_0402_NF" V 6550 8000 50  0001 C CNN
F 2 "R_SM0402" V 6475 7975 60  0001 C CNN
F 3 "" H 6725 8025 60  0000 C CNN
F 4 "RES, 0.0 OHM,1/16W, JUMP, 0402 SMD," V 7305 8525 60  0001 C CNN "Description"
F 5 "RC0402JR-070RL" V 7205 8425 60  0001 C CNN "Manufacturer Part Number"
F 6 "Yageo" V 7105 8325 60  0001 C CNN "Manufacturer"
F 7 "Digi-Key" V 6905 8125 60  0001 C CNN "Vendor"
F 8 "311-0.0JRCT-ND" V 7005 8225 60  0001 C CNN "Vendor Part Number"
F 9 "0R" V 6650 8125 50  0000 C CNN "Component Value"
F 10 "NF" V 6735 8025 50  0000 C CNN "Placement"
F 11 "NOFIT" V 7450 8725 60  0001 C CNN "Assemble"
	1    6725 8025
	1    0    0    -1  
$EndComp
$Comp
L 0R_0402 R84
U 1 1
P 2925 7600
F 0 "R84" V 2850 7500 50  0000 C CNN
F 1 "0R_0402" V 2750 7575 50  0001 C CNN
F 2 "R_SM0402" V 2675 7550 60  0001 C CNN
F 3 "" H 2925 7600 60  0000 C CNN
F 4 "RES, 0.0 OHM,1/16W, JUMP, 0402 SMD," V 3505 8100 60  0001 C CNN "Description"
F 5 "RC0402JR-070RL" V 3405 8000 60  0001 C CNN "Manufacturer Part Number"
F 6 "Yageo" V 3305 7900 60  0001 C CNN "Manufacturer"
F 7 "Digi-Key" V 3105 7700 60  0001 C CNN "Vendor"
F 8 "311-0.0JRCT-ND" V 3205 7800 60  0001 C CNN "Vendor Part Number"
F 9 "0R" V 2850 7700 50  0000 C CNN "Component Value"
	1    2925 7600
	0    1    1    0   
$EndComp
$Comp
L 0R_0402 R86
U 1 1
P 2925 9350
F 0 "R86" V 2850 9250 50  0000 C CNN
F 1 "0R_0402" V 2750 9325 50  0001 C CNN
F 2 "R_SM0402" V 2675 9300 60  0001 C CNN
F 3 "" H 2925 9350 60  0000 C CNN
F 4 "RES, 0.0 OHM,1/16W, JUMP, 0402 SMD," V 3505 9850 60  0001 C CNN "Description"
F 5 "RC0402JR-070RL" V 3405 9750 60  0001 C CNN "Manufacturer Part Number"
F 6 "Yageo" V 3305 9650 60  0001 C CNN "Manufacturer"
F 7 "Digi-Key" V 3105 9450 60  0001 C CNN "Vendor"
F 8 "311-0.0JRCT-ND" V 3205 9550 60  0001 C CNN "Vendor Part Number"
F 9 "0R" V 2850 9450 50  0000 C CNN "Component Value"
	1    2925 9350
	0    1    1    0   
$EndComp
$Comp
L 0R_0402 R89
U 1 1
P 6325 9350
F 0 "R89" V 6250 9250 50  0000 C CNN
F 1 "0R_0402" V 6150 9325 50  0001 C CNN
F 2 "R_SM0402" V 6075 9300 60  0001 C CNN
F 3 "" H 6325 9350 60  0000 C CNN
F 4 "RES, 0.0 OHM,1/16W, JUMP, 0402 SMD," V 6905 9850 60  0001 C CNN "Description"
F 5 "RC0402JR-070RL" V 6805 9750 60  0001 C CNN "Manufacturer Part Number"
F 6 "Yageo" V 6705 9650 60  0001 C CNN "Manufacturer"
F 7 "Digi-Key" V 6505 9450 60  0001 C CNN "Vendor"
F 8 "311-0.0JRCT-ND" V 6605 9550 60  0001 C CNN "Vendor Part Number"
F 9 "0R" V 6250 9450 50  0000 C CNN "Component Value"
	1    6325 9350
	0    1    1    0   
$EndComp
$Comp
L 0R_0402 R87
U 1 1
P 6325 7600
F 0 "R87" V 6250 7500 50  0000 C CNN
F 1 "0R_0402" V 6150 7575 50  0001 C CNN
F 2 "R_SM0402" V 6075 7550 60  0001 C CNN
F 3 "" H 6325 7600 60  0000 C CNN
F 4 "RES, 0.0 OHM,1/16W, JUMP, 0402 SMD," V 6905 8100 60  0001 C CNN "Description"
F 5 "RC0402JR-070RL" V 6805 8000 60  0001 C CNN "Manufacturer Part Number"
F 6 "Yageo" V 6705 7900 60  0001 C CNN "Manufacturer"
F 7 "Digi-Key" V 6505 7700 60  0001 C CNN "Vendor"
F 8 "311-0.0JRCT-ND" V 6605 7800 60  0001 C CNN "Vendor Part Number"
F 9 "0R" V 6250 7700 50  0000 C CNN "Component Value"
	1    6325 7600
	0    1    1    0   
$EndComp
$EndSCHEMATC
